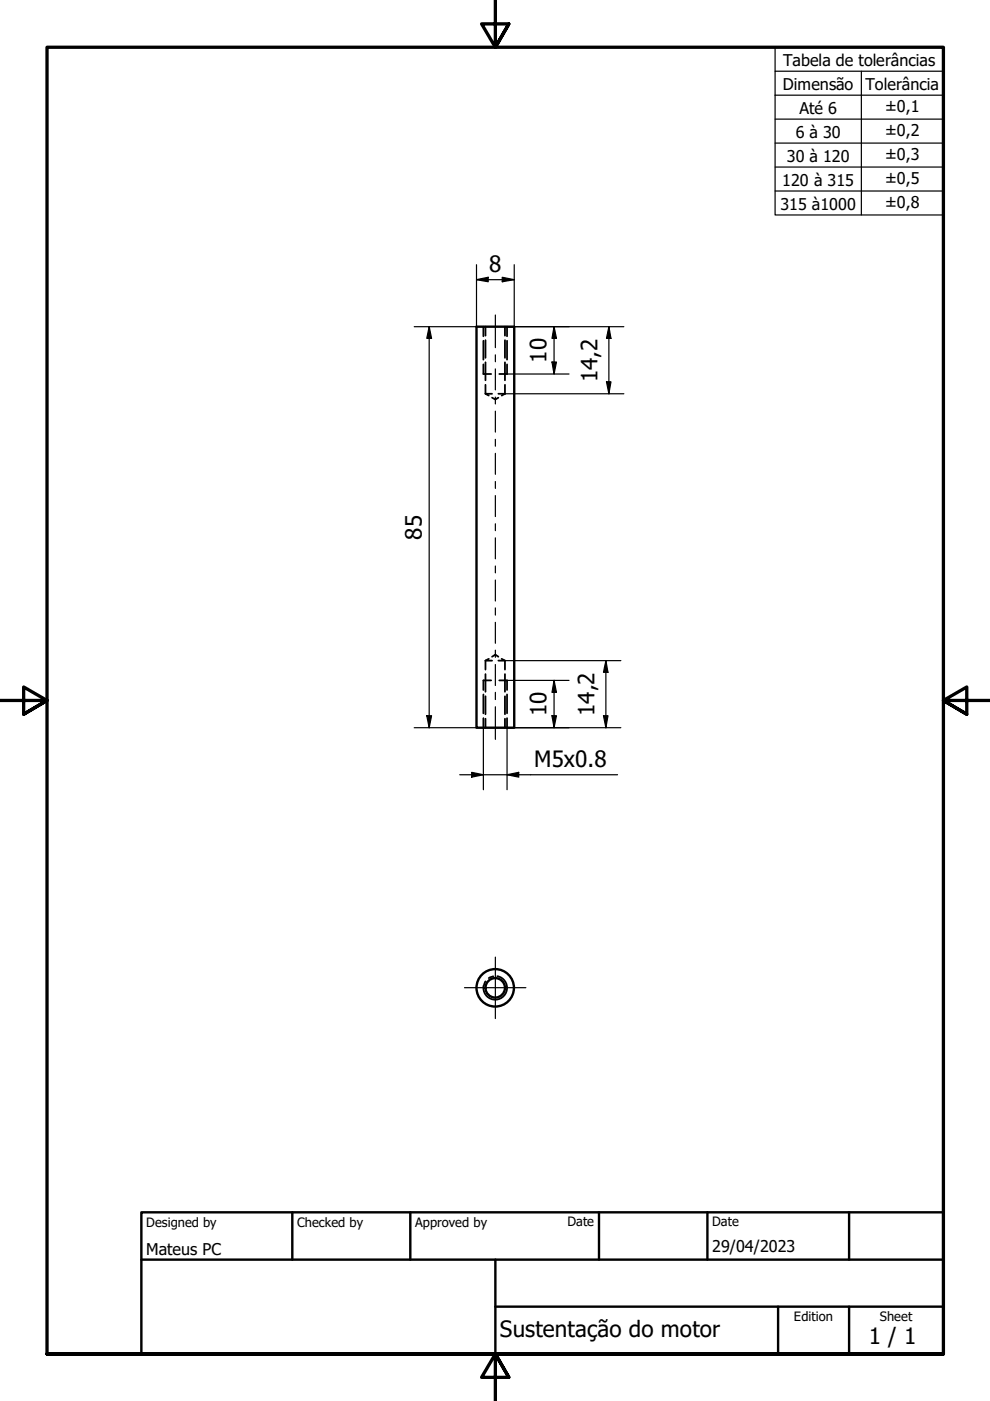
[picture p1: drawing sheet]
<svg xmlns="http://www.w3.org/2000/svg" width="210mm" height="297mm" viewBox="0 0 210 297" stroke-linecap="round" stroke-linejoin="round" font-family="sans-serif">
<!-- layer: Hidden (ISO) -->
<g fill="none" stroke="#000" stroke-width=".38">
<path d="M102.5 69.3v2M102.5 72.2v4M102.5 77.3v2h1.6M102.9 69.3v1.9M102.9 72.1v3.8M102.9 76.8v3.8M107.1 69.3v1.9M107.1 72.1v3.8M107.1 76.8v3.8M107.5 69.3v2M107.5 72.2v4M107.5 77.3v2h-1.6"/>
<path d="M102.9 83.5h1.4M102.9 83.5l.7 .4M102.9 81.6v1.9M104.3 84.3l.7 .4 .7-.4M105.7 83.5h1.4M107.1 83.5l-.7 .4M107.1 81.6v1.9M103.6 139.7l-.7 .4M104.3 139.2l.7-.4 .7 .4M106.4 139.7l.7 .4M102.5 147.2v4M102.5 152.3v2"/>
<path d="M102.9 140.1v1.9M102.9 142.9v3.8M102.9 147.6v3.8M102.9 152.4v1.9M102.9 140.1h1.4M104.1 144.3h-1.6v2M105.7 140.1h1.4M105.9 144.3h1.6v2M107.1 140.1v1.9M107.1 142.9v3.8M107.1 147.6v3.8M107.1 152.4v1.9"/>
<path d="M107.5 147.2v4M107.5 152.3v2M102.9 208.1l-.3 .9M104.6 207l-1 .4"/>
</g>
<!-- layer: Visible (ISO) -->
<g fill="none" stroke="#000" stroke-width=".51">
<path d="M101 69.3h8v85h-8z"/>
<circle cx="105" cy="209.4" r="4"/>
<circle cx="105" cy="209.4" r="2.06"/>
</g>
<!-- layer: Visible Narrow (ISO) -->
<path d="M105.4 207a2.51 2.51 0 0 1 2.1 2.9 2.51 2.51 0 0 1-2.9 2 2.51 2.51 0 0 1-2.1-2.9" fill="none" stroke="#000" stroke-width=".38"/>
<!-- layer: Border (ISO) -->
<path d="M105 0v10l-2.9-4.9h5.8l-2.9 4.9 2.9-4.9M0 148.5h10l-5-2.8v5.7l5-2.9-5 2.9M210 148.5h-10l5-2.8v5.7l-5-2.9 5 2.9M10 287.1v-277.1h190v277.1h-190h190M107.9 292l-2.9-4.9 2.9 4.9h-5.8l2.9-4.9v9.9" fill="none" stroke="#000" stroke-width=".7"/>
<!-- layer: Title (ISO) -->
<path d="M30 257h170v30.1h-170zM62 257v10.1M87 257v10.1M127 257v10.1M150 257v10.1M180 257v10.1M30 267.1h170M105 277h95M105 267.1v20M165 277v10.1M180 277v10.1" fill="none" stroke="#000" stroke-width=".51"/>
<!-- layer: Dimension (ISO) -->
<g fill="none" stroke="#000" stroke-width=".25">
<path d="M101 59.3l2.5-.5v.9zM101 56.1v13.2h-13.2M101 59.3h8M106.5 58.8l2.5 .5-2.5 .4zM109 56.1v13.2M91 69.3l.5 2.4h-1zM91 69.3v85M107.1 69.3h25.2M107.5 79.3h13.1M117 76.8h1l-.5 2.5zM117.5 69.3l.5 2.4h-1zM117.5 69.3v10"/>
<path d="M129.1 69.3l.4 2.4h-.9zM129.1 69.3v14.2M107.1 83.5h25.2M128.6 80.9h.9l-.4 2.6zM87.8 154.3h13.2M90.5 151.8h1l-.5 2.5zM107.1 140.1h24.5M107.5 154.3h24.1M107.5 144.3h13.1M117 151.8h1l-.5 2.5zM117.5 144.3l.5 2.5h-1zM117.5 144.3v10"/>
<path d="M128 151.8h.9l-.4 2.5zM128.5 140.1l.4 2.4h-.9zM128.5 140.1v14.2"/>
</g>
<g fill="#000">
<path d="M101 59.3l2.5-.5v.9z" fill-rule="evenodd"/>
<path d="M106.5 58.8l2.5 .5-2.5 .4z" fill-rule="evenodd"/>
<path d="M91 69.3l.5 2.4h-1z" fill-rule="evenodd"/>
<path d="M117 76.8h1l-.5 2.5z" fill-rule="evenodd"/>
<path d="M117.5 69.3l.5 2.4h-1z" fill-rule="evenodd"/>
<path d="M129.1 69.3l.4 2.4h-.9z" fill-rule="evenodd"/>
<path d="M128.6 80.9h.9l-.4 2.6z" fill-rule="evenodd"/>
<path d="M90.5 151.8h1l-.5 2.5z" fill-rule="evenodd"/>
<path d="M117 151.8h1l-.5 2.5z" fill-rule="evenodd"/>
<path d="M117.5 144.3l.5 2.5h-1z" fill-rule="evenodd"/>
<path d="M128 151.8h.9l-.4 2.5z" fill-rule="evenodd"/>
<path d="M128.5 140.1l.4 2.4h-.9z" fill-rule="evenodd"/>
</g>
<!-- layer: Centerline (ISO) -->
<g fill="none" stroke="#000" stroke-width=".25">
<path d="M105 66.8v6.9M105 75.2v1.5M105 78.2v4.5M105 84.2v1.4M105 87.2v4.4M105 93.1v1.5M105 96.1v4.5M105 102.1v1.5M105 105.1v4.4M105 111v1.5M105 114v4.5M105 120v1.5"/>
<path d="M105 123v4.4M105 128.9v1.5M105 131.9v4.5M105 137.8v1.6M105 140.9v4.4M105 146.8v1.5M105 149.8v7"/>
</g>
<!-- layer: Center Mark (ISO) -->
<path d="M98.5 209.4h13M105 202.9v13" fill="none" stroke="#000" stroke-width=".25"/>
<!-- layer: Symbol (ISO) -->
<g fill="none" stroke="#000" stroke-width=".25">
<path d="M164.3 15.1v-5.1h35.7v5.1M182.6 15.1v30.5M200 15.1h-35.7v5.1M200 15.1v30.5h-35.7v-25.4M164.3 20.2h35.7M164.3 25.3h35.7M164.3 30.3h35.7M164.3 35.4h35.7M164.3 40.5h35.7M102.5 154.3v13.1M107.5 154.3v13.1M97.5 164.3h33.4"/>
<path d="M100 163.8l2.5 .5-2.5 .5zM107.5 164.3l2.5-.5v1z"/>
</g>
<g fill="#000">
<path d="M100 163.8l2.5 .5-2.5 .5z" fill-rule="evenodd"/>
<path d="M107.5 164.3l2.5-.5v1z" fill-rule="evenodd"/>
</g>
<g font-size="4.8">
<text x="103.7" y="57.6">8</text>
<text x="115.9" y="76.9" transform="rotate(-90 115.9 76.9)">10</text>
<text x="126.7" y="81" transform="rotate(-90 126.7 81)">14,2</text>
<text x="89.4" y="114.4" transform="rotate(-90 89.4 114.4)">85</text>
<text x="115.9" y="151.9" transform="rotate(-90 115.9 151.9)">10</text>
<text x="126" y="151.8" transform="rotate(-90 126 151.8)">14,2</text>
<text x="113.3" y="162.7">M5x0.8</text>
<text x="106" y="283.4">Sustentação do motor</text>
<text x="184.2" y="285">1 / 1</text>
</g>
<g font-size="3.4">
<text x="166.1" y="14">Tabela de tolerâncias</text>
<text x="166" y="19">Dimensão</text>
<text x="183.5" y="19">Tolerância</text>
<text x="187.6" y="23.7">±0,1</text>
<text x="168.7" y="29.2">6 à 30</text>
<text x="169.5" y="24.1">Até 6</text>
<text x="187.6" y="28.8">±0,2</text>
<text x="166.8" y="34.3">30 à 120</text>
<text x="187.6" y="33.9">±0,3</text>
<text x="165.9" y="39.4">120 à 315</text>
<text x="187.6" y="39">±0,5</text>
<text x="165.5" y="44.4">315 à1000</text>
<text x="187.6" y="44.1">±0,8</text>
<text x="31" y="266">Mateus PC</text>
<text x="151" y="265.5">29/04/2023</text>
</g>
<g font-size="2.7">
<text x="31" y="260.1">Designed by</text>
<text x="63" y="260.1">Checked by</text>
<text x="88" y="260.1">Approved by</text>
<text x="120.3" y="260">Date</text>
<text x="151" y="260">Date</text>
<text x="168.3" y="280.1">Edition</text>
<text x="186.6" y="280.1">Sheet</text>
</g>
</svg>
